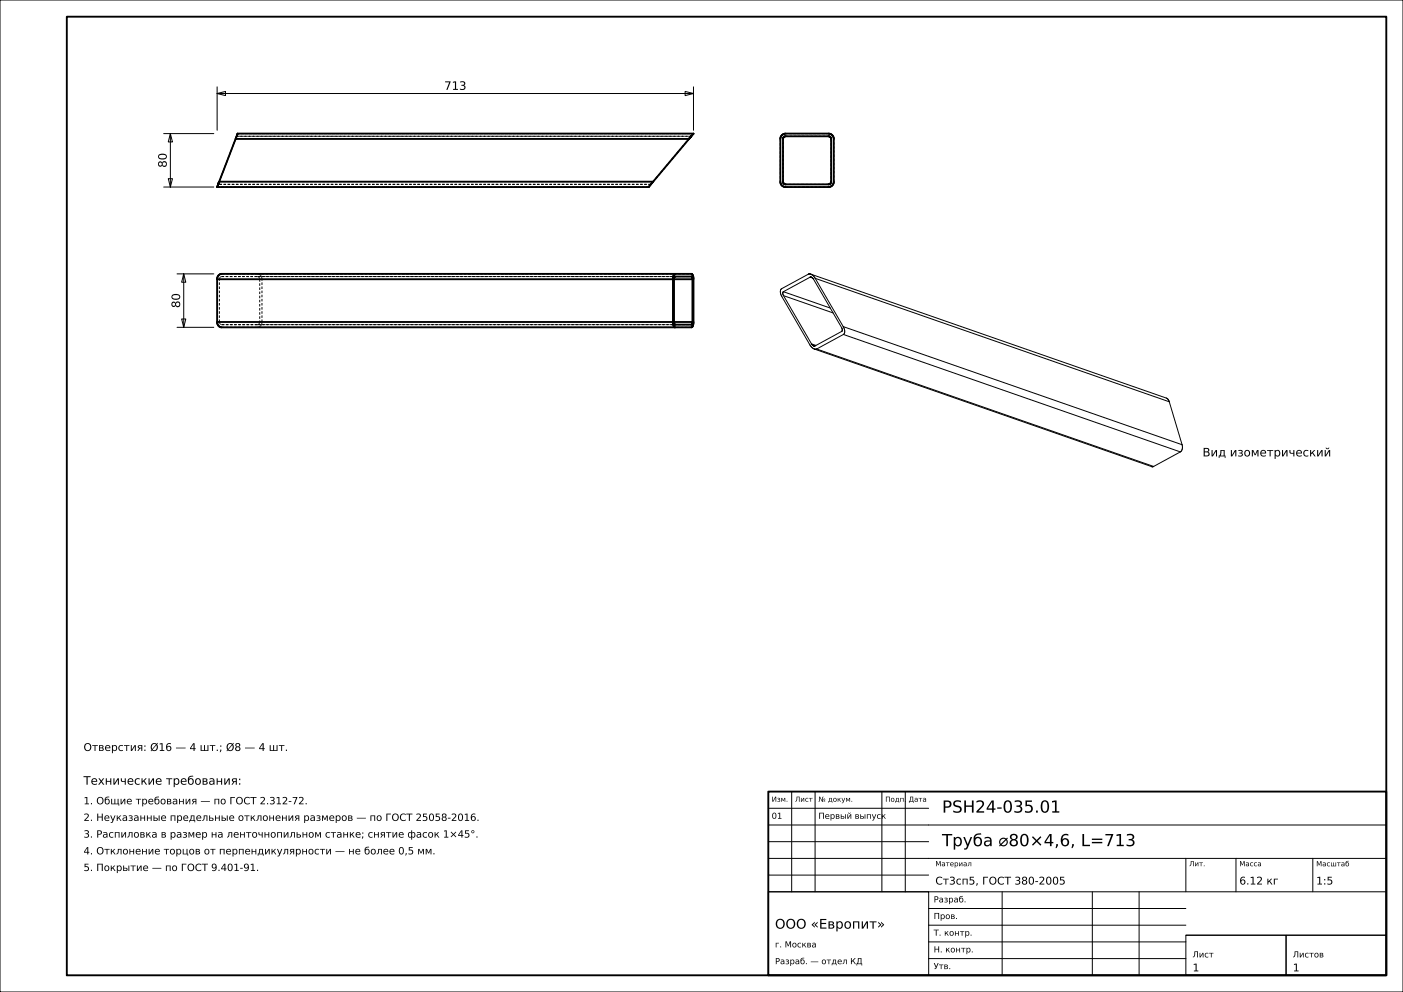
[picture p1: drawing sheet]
<svg xmlns="http://www.w3.org/2000/svg" width="420mm" height="297mm" viewBox="0 0 420 297" stroke-linecap="round" stroke-linejoin="round" font-family="sans-serif">
<g fill="none" stroke="#000" stroke-width=".3">
<path d="M0 0h420v297h-420zM49 40h15M51 40l.6 2.5h-1.2zM51 40v16M65 28l2.5-.6v1.2zM65 26v13M65 28h142.6M205.1 27.4l2.5 .6-2.5 .6zM207.6 26v13M49 56h15M50.4 53.5h1.2l-.6 2.5zM53 98h11"/>
<path d="M53 82h11M54.4 95.5h1.2l-.6 2.5zM55 82l.6 2.5h-1.2zM55 82v16M234.5 87.3l-.2 .5 .2 .7M234.5 87.3l14 4.9M234.5 88.5l8.4 14.5M234.5 88.5l14.9 5.2M242.1 82l-8.1 4.4-.3 .5-.1 .6 .4 1.3 8.4 14.4 .7 .8 .7 .5M242.1 82h.1M242.2 82h-.1M242.2 82h.1"/>
<path d="M242.3 82h-.1M242.3 82h.1M242.4 82h.1M242.5 82h.1M242.5 82l.2 .1M242.5 83l-8 4.3M242.5 83l.8 .2M242.6 83h-.1M242.6 83h.1M242.7 82.9h-.1M242.7 82.9h.1M242.7 82.1l.7 .4 .6 .8"/>
<path d="M242.7 82.1l106.5 37.1 .5 .4 .3 .7M242.8 83h.1M242.9 83h.1M243 83l.1 .1M243.1 83.1l.1 .1M243.2 83.2h.1M243.2 83.2l8.7 14.9 .3 .7-.2 .4-8.1 4.4M244 83.3l8.4 14.5M244 83.3l106 37M252.4 97.8l.5 1.4-.4 .9M252.4 97.8l101.5 35.3M242.9 103h.1"/>
<path d="M242.9 103l1.4 .4M243 103v.1M243 103.1l.6 .5M243.6 103.6h.1M243.7 103.6h.1M243.8 103.6h.1M243.8 104.5l.2 .1M243.8 104.5l101 35.2M243.9 103.6h.1M244 104.6h.1M244.1 104.6h.1M244.2 104.6h.1"/>
<path d="M244.3 104.6h-.1M244.3 104.6h.1M244.5 104.5l-.2 .1M244.5 104.5l100.9 35.2M252.5 100.1l-8 4.4M252.5 100.1l100.8 35.2M344.8 139.7h.1M344.9 139.7h.1M345.1 139.7h-.1M345.1 139.7h.1M345.2 139.7h-.1M345.2 139.7h.1"/>
<path d="M345.3 139.7h-.1M345.4 139.7h-.1M350 120.3l3.9 12.8M353.3 135.3l-7.9 4.4M353.9 133.1v1.3l-.6 .9M237 237v30M244 237v30M264 237v30M271 237v30M230 257h185M230 252h48M230 247h185"/>
<path d="M230 242h48M355 257v10M370 257v10M393 257v10M230 267h48v25h-48zM230 267h185M230 262h48M278 277h77M278 272h77M300 267v25M327 267v25M341 267v25"/>
<path d="M278 287h77M278 282h77M355 280h30v12h-30zM355 280h60M385 280h30v12h-30z"/>
</g>
<g fill="none" stroke="#000" stroke-width=".56">
<path d="M20 5h395v287h-395zM65.4 54.9l-.4 1.1h129.2l13.4-16h-136.5l-5.7 15M65.6 54.4h129.9M70.5 41.6h135.8M206.9 40.8h.1M234.1 40.5l1.1-.5h12.8l1.1 .5 .5 1.1v12.8l-.5 1.1-1.1 .5h-12.8l-1.1-.5-.5-1.1v-12.8zM234.6 41l.6-.2h12.8l.6 .2 .2 .6v12.8l-.2 .6-.6 .2h-12.8l-.6-.2-.2-.6v-12.8zM65 83.6l.4-1.1 .9-.5h140.7l.4 .5 .2 1.1v13l-.2 1.1-.4 .3h-140.7l-.9-.5-.4-1.1M65 83.6v12.8M65 96.4h136.5M65 83.6h136.5M201.5 96.4l.1 1.1 .5 .5"/>
<path d="M201.5 83.6v12.8M201.8 83.6v12.8M201.8 96.4l.2 .8M201.8 96.4h5.5M201.8 83.6h5.5M202 82.8l-.2 .8M202 82.8h.1M202 97.2h.1M202.1 97.2h4.9M202.1 82l-.5 .5-.1 1.1M202.1 82.8h4.9M202.1 82.8h-.1"/>
<path d="M207 82.8h.1M207 97.2h.1M207.1 82.8h.1M207.1 82.8l.2 .8M207.3 96.4l-.3 .8M207.3 83.6v12.8M230 237h185v55h-185z"/>
</g>
<g fill="none" stroke="#000" stroke-width=".3" stroke-dasharray=".7 .5" stroke-linecap="butt">
<path d="M207.6 40h-136.5M235.2 40h-.2M248 40h-12.8M65 56v-.1M65 55.9l.1-.1M65.1 55.8v-.1M65.1 55.7l.1-.2M65.2 55.5v-.1M65.2 55.4l.1-.1M65.3 55.3v-.2M65.3 55.1l.1-.2M65.4 54.9l.1-.1"/>
<path d="M65.5 54.8v-.2M65.5 54.6l.1-.2M65.6 54.4l4.9-12.8M70.5 41.6l-4.9 12.8M70.5 41.6l.1-.2M70.5 41.6l.1-.1M70.6 41.5l-.1 .1M70.6 41.5v-.1M70.6 41.4v.1M70.6 41.4v-.1M70.6 41.4l.1-.2M70.6 41.3v.1"/>
<path d="M70.6 41.3h.1M70.7 41.3h-.1M70.7 41.3v-.1M70.7 41.2v-.1M70.7 41.2v.1M70.7 41.1v.1M70.7 41.1v-.1M70.7 41.1l.1-.2M70.7 41v.1M70.7 41h.1M70.8 41h-.1M70.8 41v-.1"/>
<path d="M70.8 40.9v.1M70.8 40.9l.1-.2M70.8 40.9v-.1M70.8 40.8v.1M70.8 40.8h136.1M70.9 40.7v-.1M70.9 40.6l.1-.1M71 40.5v-.2M71 40.3v-.1M71 40.2h.1M71.1 40.2v-.1M71.1 40.1v-.1"/>
<path d="M194.2 56h-129.2M194.2 55.9v.1M194.3 55.8l-.1 .1M194.4 55.8h-.1M194.5 55.7l-.1 .1M194.6 55.5l-.1 .2M194.7 55.4l-.1 .1M194.8 55.3l-.1 .1M194.8 55.2h-129.5M194.8 55.2h.1M194.9 55.2h-.1M194.9 55.2v-.1"/>
<path d="M194.9 55.1v.1M194.9 55.1l-.1 .2M194.9 55.1l.1-.1M195 55l-.1 .1M195 55l.1-.1M195.1 54.9l-.2 .2M195.1 54.9l.1-.1M195.1 54.9l-.1 .1M195.2 54.8v-.1M195.2 54.8l-.1 .1M195.2 54.7h.1M195.2 54.7v.1"/>
<path d="M195.3 54.7l.1-.1M195.3 54.7h-.1M195.4 54.6l-.2 .2M195.4 54.6v-.1M195.4 54.6l-.1 .1M195.4 54.5l.1-.1M195.4 54.5v.1M195.5 54.4l-.1 .2M195.5 54.4l10.8-12.8M195.5 54.4l-.1 .1M206.3 41.6l-10.8 12.8M206.4 41.4l-.1 .2"/>
<path d="M206.6 41.2l-.2 .2M206.7 41.1l-.1 .1M206.8 40.9l-.1 .2M206.9 40.8h-136.1M207 40.7l-.2 .2M207.1 40.6l-.1 .1M207.2 40.5l-.1 .1M207.3 40.3l-.1 .2M207.4 40.2l-.1 .1M207.5 40.2h-.1M207.5 40.1v.1M207.6 40l-.1 .1"/>
<path d="M233.6 41.6v12.8M233.6 54.4v.2M233.6 41.4v.2M233.6 54.6v.2M233.6 41.2v.2M233.6 54.8l.1 .1M233.7 41.1l-.1 .1M233.7 54.9l.1 .2M233.8 40.9l-.1 .2M233.8 55.1v.2M233.8 40.7v.2M233.8 55.3l.1 .1"/>
<path d="M233.9 40.6l-.1 .1M233.9 55.4l.2 .1M234.1 40.5l-.2 .1M234.1 55.5l.1 .2M234.2 40.3l-.1 .2M234.2 55.7l.1 .1M234.3 40.2l-.1 .1M234.3 55.8h.2M234.4 54.4v-12.8M234.4 41.6v-.1M234.4 54.5v-.1M234.4 41.5v-.1"/>
<path d="M234.4 54.6v-.1M234.4 41.4v-.1M234.4 54.7v-.1M234.4 41.3h.1M234.5 54.7h-.1M234.5 41.3v-.1M234.5 40.2h-.2M234.5 55.8l.2 .1M234.5 54.8v-.1M234.5 41.2l.1-.1M234.6 54.9l-.1-.1M234.6 41.1v-.1"/>
<path d="M234.6 55v-.1M234.6 41h.1M234.7 40.1l-.2 .1M234.7 55.9l.1 .1M234.7 55h-.1M234.7 41l.1-.1M234.8 55.1l-.1-.1M234.8 40.9h.1M234.8 40l-.1 .1M234.8 56h.2M234.9 55.1h-.1M234.9 40.9v-.1"/>
<path d="M234.9 55.2v-.1M234.9 40.8h.1M235 40h-.2M235 56h.2M235 55.2h-.1M235 40.8h.1M235.1 55.2h-.1M235.1 40.8h.1M235.2 56h12.8M235.2 55.2h-.1M235.2 40.8h12.8M248 56h.2"/>
<path d="M248 40.8h.1M248 55.2h-12.8M248.1 40.8h.1M248.1 55.2h-.1M248.2 40.8h.1M248.2 55.2h-.1M248.2 40h-.2M248.2 56h.2M248.3 40.8v.1M248.3 55.2h-.1M248.3 40.9h.1M248.3 55.1v.1"/>
<path d="M248.4 40h-.2M248.4 56l.1-.1M248.4 40.9l.1 .1M248.4 55.1h-.1M248.5 41h.1M248.5 55l-.1 .1M248.5 40.1l-.1-.1M248.5 55.9l.2-.1M248.6 41v.1M248.6 55h-.1M248.6 41.1l.1 .1M248.6 54.9v.1"/>
<path d="M248.7 41.2v.1M248.7 54.8l-.1 .1M248.7 40.2l-.2-.1M248.7 55.8h.2M248.7 41.3h.1M248.7 54.7v.1M248.8 41.3v.1M248.8 54.7h-.1M248.8 41.4v.1M248.8 54.6v.1M248.8 41.5v.1M248.8 54.5v.1"/>
<path d="M248.8 41.6v12.8M248.8 54.4v.1M248.9 40.2h-.2M248.9 55.8l.1-.1M249 40.3l-.1-.1M249 55.7l.1-.2M249.1 40.5l-.1-.2M249.1 55.5l.2-.1M249.3 40.6l-.2-.1M249.3 55.4l.1-.1M249.4 40.7l-.1-.1M249.4 55.3v-.2"/>
<path d="M249.4 40.9v-.2M249.4 55.1l.1-.2M249.5 41.1l-.1-.2M249.5 54.9l.1-.1M249.6 41.2l-.1-.1M249.6 54.8v-.2M249.6 41.4v-.2M249.6 54.6v-.2M249.6 41.6v-.2M249.6 54.4v-12.8M65.7 96.4v-12.8M65.7 83.6v-.1"/>
<path d="M65.7 96.5v-.1M65.7 83.5v-.1M65.7 96.6v-.1M65.7 83.4v-.1M65.7 96.7v-.1M65.7 83.3l.1-.1M65.8 96.8l-.1-.1M65.8 83.2v-.1M65.8 96.9v-.1M65.8 83.1l.1-.1M65.9 97l-.1-.1M65.9 83l.1-.1"/>
<path d="M66 97.1l-.1-.1M66 82.9h.1M66.1 97.1h-.1M66.1 82.9v-.1M66.1 97.2v-.1M66.1 82.8h.1M66.2 97.2h-.1M66.2 82.8h.1M66.3 97.2h-.1M66.3 98h10.8M66.3 82.8h10.8M66.3 97.2h135.8"/>
<path d="M66.3 82.8h135.8M77.1 98h.1M77.1 82h-10.8M77.1 97.2h-10.8M77.1 82.8h.1M77.1 97.2h129.9M77.1 82.8h129.9M77.1 82h129.9M77.2 97.2h-.1M77.2 82.8h.1M77.2 98h.2M77.2 82h-.1"/>
<path d="M77.3 97.2h-.1M77.3 82.8l.1 .1M77.4 97.1l-.1 .1M77.4 98l.1-.1M77.4 82h-.2M77.4 82.9l.1 .1M77.5 97l-.1 .1M77.5 83h.1M77.5 97.9l.2-.1M77.5 82.1l-.1-.1M77.6 97h-.1M77.6 83v.1"/>
<path d="M77.6 96.9v.1M77.6 83.1l.1 .1M77.7 96.8l-.1 .1M77.7 83.2v.1M77.7 97.8h.1M77.7 82.2l-.2-.1M77.7 96.7v.1M77.7 83.3v.1M77.7 96.6v.1M77.7 83.4l.1 .1M77.8 96.5l-.1 .1M77.8 83.5v.1"/>
<path d="M77.8 96.4v.1M77.8 83.6v12.8M77.8 97.8l.1-.1M77.8 82.2h-.1M77.9 97.7l.1-.2M77.9 82.3l-.1-.1M78 97.5l.1-.1M78 82.5l-.1-.2M78.1 97.4l.1-.1M78.1 82.6l-.1-.1M78.2 97.3l.1-.2M78.2 82.7l-.1-.1"/>
<path d="M78.3 97.1l.1-.2M78.3 82.9l-.1-.2M78.4 96.9v-.1M78.4 83.1l-.1-.2M78.4 96.8v-.2M78.4 83.2v-.1M78.4 96.6v-.2M78.4 83.4v-.2M78.4 96.4v-12.8M78.4 83.6v-.2M207 98h-129.9"/>
</g>
<g font-size="5">
<text x="282" y="243.3">PSH24-035.01</text>
<text x="282" y="253.3">Труба ⌀80×4,6, L=713</text>
</g>
<text font-size="4" x="232" y="278">ООО «Европит»</text>
<g font-size="3.5">
<text x="133" y="26.9">713</text>
<text x="49.9" y="50.2" transform="rotate(-90 49.9 50.2)">80</text>
<text x="53.9" y="92.2" transform="rotate(-90 53.9 92.2)">80</text>
<text x="360" y="136.7">Вид изометрический</text>
<text x="25" y="234.9">Технические требования:</text>
</g>
<g font-size="3.2">
<text x="25" y="224.8">Отверстия: Ø16 — 4 шт.; Ø8 — 4 шт.</text>
<text x="280" y="264.8">Ст3сп5, ГОСТ 380-2005</text>
<text x="371" y="264.8">6.12 кг</text>
<text x="394" y="264.8">1:5</text>
<text x="357" y="290.8">1</text>
<text x="387" y="290.8">1</text>
</g>
<g font-size="3">
<text x="25" y="240.8">1. Общие требования — по ГОСТ 2.312-72.</text>
<text x="25" y="245.8">2. Неуказанные предельные отклонения размеров — по ГОСТ 25058-2016.</text>
<text x="25" y="250.8">3. Распиловка в размер на ленточнопильном станке; снятие фасок 1×45°.</text>
<text x="25" y="255.8">4. Отклонение торцов от перпендикулярности — не более 0,5 мм.</text>
<text x="25" y="260.8">5. Покрытие — по ГОСТ 9.401-91.</text>
</g>
<g font-size="2.5">
<text x="231" y="245.1">01</text>
<text x="245" y="245.1">Первый выпуск</text>
<text x="279.5" y="270.2">Разраб.</text>
<text x="279.5" y="275.1">Пров.</text>
<text x="279.5" y="280.1">Т. контр.</text>
<text x="232" y="283.6">г. Москва</text>
<text x="279.5" y="285.1">Н. контр.</text>
<text x="357" y="286.6">Лист</text>
<text x="387" y="286.6">Листов</text>
<text x="232" y="288.7">Разраб. — отдел КД</text>
<text x="279.5" y="290.1">Утв.</text>
</g>
<g font-size="2.1">
<text x="231" y="240">Изм.</text>
<text x="238" y="240">Лист</text>
<text x="245" y="240">№ докум.</text>
<text x="265" y="240">Подп.</text>
<text x="272" y="240">Дата</text>
<text x="280" y="259.3">Материал</text>
<text x="356" y="259.3">Лит.</text>
<text x="371" y="259.3">Масса</text>
<text x="394" y="259.4">Масштаб</text>
</g>
</svg>
